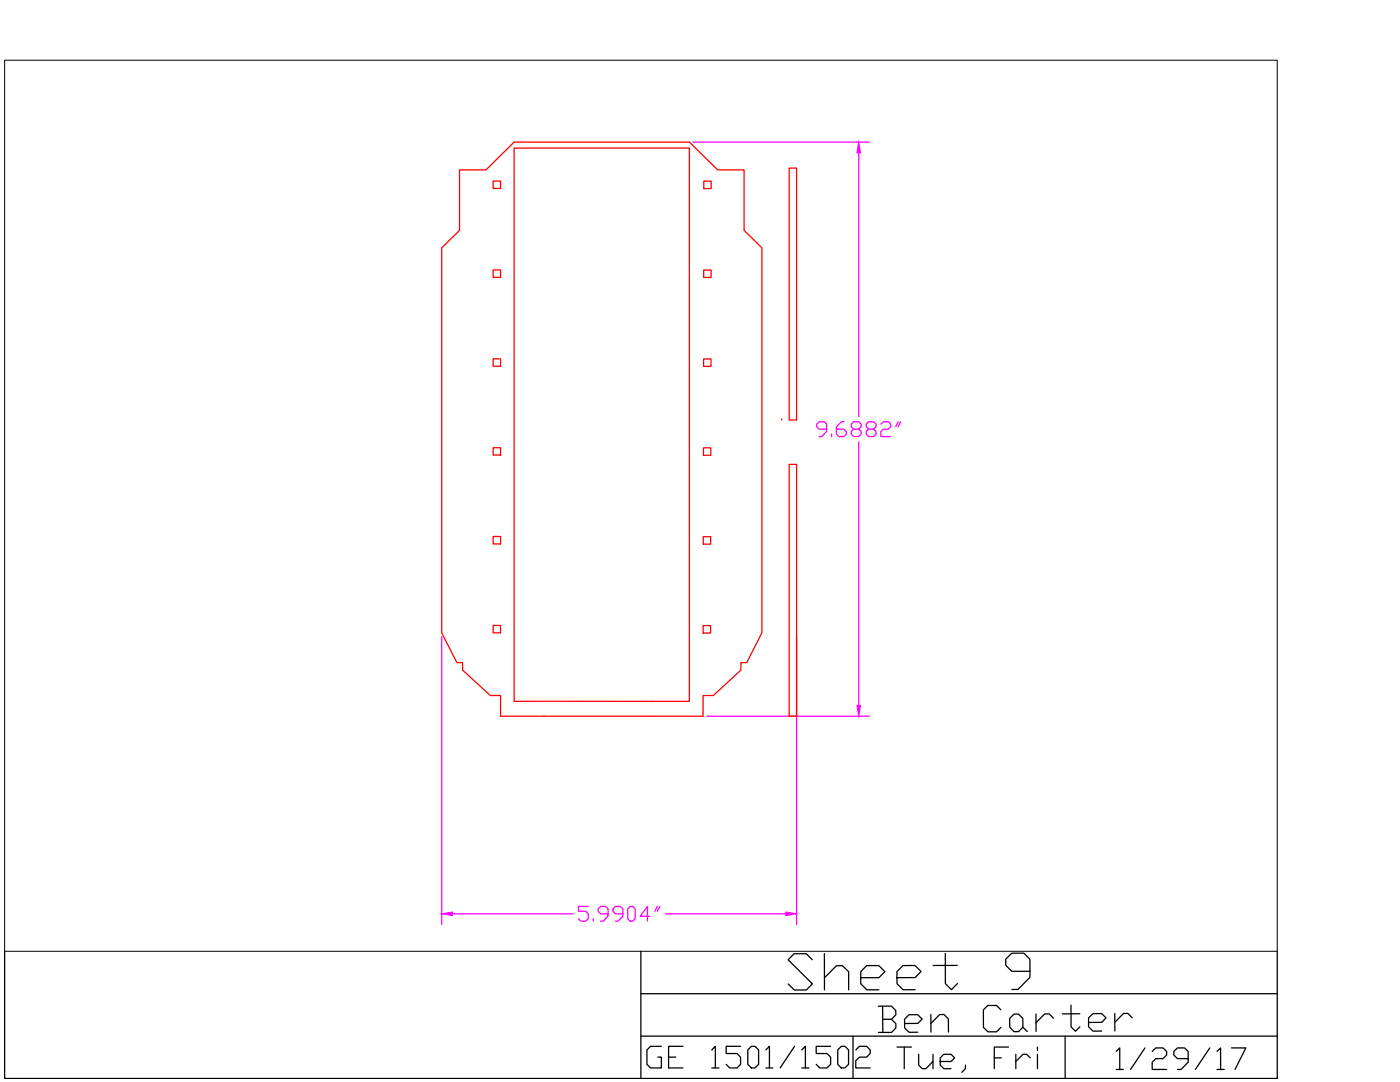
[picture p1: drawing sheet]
<svg xmlns="http://www.w3.org/2000/svg" width="279mm" height="216mm" viewBox="0 0 279 216" stroke-linecap="round" stroke-linejoin="round" font-family="sans-serif">
<!-- layer: CUT -->
<g fill="none" stroke="#f00" stroke-width=".25">
<path d="M91.7 33.9h5.3l5.6-5.5h35l5.6 5.5h5.3v12.1l3.6 3.5v76.8l-3.1 5.9h-1.1v1.5l-5.5 5.1h-2.1v4.1h-40.4v-4.1h-2.1l-5.5-5.1v-1.5h-1.1l-3-5.9v-76.8l3.5-3.5zM98.4 36.1h1.5v1.5h-1.5zM102.6 29.5h35v110.4h-35zM140.5 36.1l1.4 .1v1.4h-1.4zM157.5 33.5h1.5v50.3h-1.5zM98.4 53.9h1.5v1.4h-1.5zM140.4 53.9h1.5v1.5h-1.5zM98.4 71.6h1.5v1.5h-1.5zM140.4 71.6h1.5v1.5h-1.5zM98.4 89.3h1.5v1.5h-1.5zM140.4 89.4h1.5v1.4h-1.5zM156 83.8h.1"/>
<path d="M157.5 92.7h1.5v50.2h-1.5zM98.4 107.1h1.5v1.4h-1.5zM140.3 107.1h1.5v1.5h-1.5zM98.4 124.8h1.5v1.5h-1.5zM140.3 124.8h1.5v1.5h-1.5z"/>
</g>
<!-- layer: Dims -->
<g fill="none" stroke="#f0f" stroke-width=".25">
<path d="M138.3 28.4h35.2M171.4 30.5v52.6M165 85.6h-1.5l-.5-.5v-.5l.5-.4h1l.5 .4v1.5l-1 1h-.5M166 86.6v.5M168.4 84.2h-.5l-1 .9v1.5l.5 .5h1l.5-.5v-.5l-.5-.5h-1.5M170.4 85.6l-.5-.5v-.5l.5-.4h1l.5 .4v.5l-.5 .5h-1l-.5 .5v.5l.5 .5h1l.5-.5v-.5l-.5-.5M171.4 88.2v52.6M173.3 85.6l-.4-.5v-.5l.4-.4h1l.5 .4v.5l-.5 .5h-1l-.4 .5v.5l.4 .5h1l.5-.5v-.5l-.5-.5M175.8 84.6l.5-.4h1l.5 .4v.5l-.5 .5h-1l-.5 .5v1h2M179.3 84.2l-.5 .9M179.7 84.2l-.4 .9M88.2 127v57.5"/>
<path d="M159 127v57.5M141 142.9h32.5M90.3 182.3h24.1M117.4 180.9h-2v.9h1.5l.5 .5v1l-.5 .5h-1l-.5-.5M118.4 183.3v.5M121.3 182.3h-1.4l-.5-.5v-.5l.5-.4h1l.4 .4v1.5l-.9 1h-.5M124.3 182.3h-1.5l-.5-.5v-.5l.5-.4h1l.5 .4v1.5l-1 1h-.5M125.3 181.3l.5-.4h.5l.5 .4v2l-.5 .5h-.5l-.5-.5zM129.7 182.8h-1.9l1.4-1.9v2.9M131.2 180.9l-.5 .9M131.7 180.9l-.5 .9M132.8 182.3h24"/>
</g>
<g fill="#f0f" stroke="#f0f" stroke-width=".2">
<path d="M88.2 182.3l2.1-.3v.7z"/>
<path d="M156.8 182l2.2 .3-2.2 .4z"/>
<path d="M171.4 28.4l.3 2.1h-.7z"/>
<path d="M171 140.8h.7l-.3 2.1z"/>
</g>
<!-- layer: 0 -->
<path d="M.9 12h254v177.8h-254z" fill="none" stroke="#000" stroke-width=".2"/>
<path d="M.9 189.8v25.4h254v-25.4M127.9 189.8v25.4M127.9 198.3h127M127.9 206.7h127M212.6 206.7v8.5" fill="none" stroke="#000" stroke-width=".25"/>
<text font-size="11.5" x="156.3" y="198.6">Sheet 9</text>
<text font-size="9.3" x="174.3" y="207.1">Ben Carter</text>
<text font-size="8.8" x="178.2" y="215.2">Tue, Fri</text>
<text font-size="8.4" x="128.1" y="214.5">GE 1501/1502</text>
<text font-size="7.9" x="221.9" y="214.5">1/29/17</text>
</svg>
